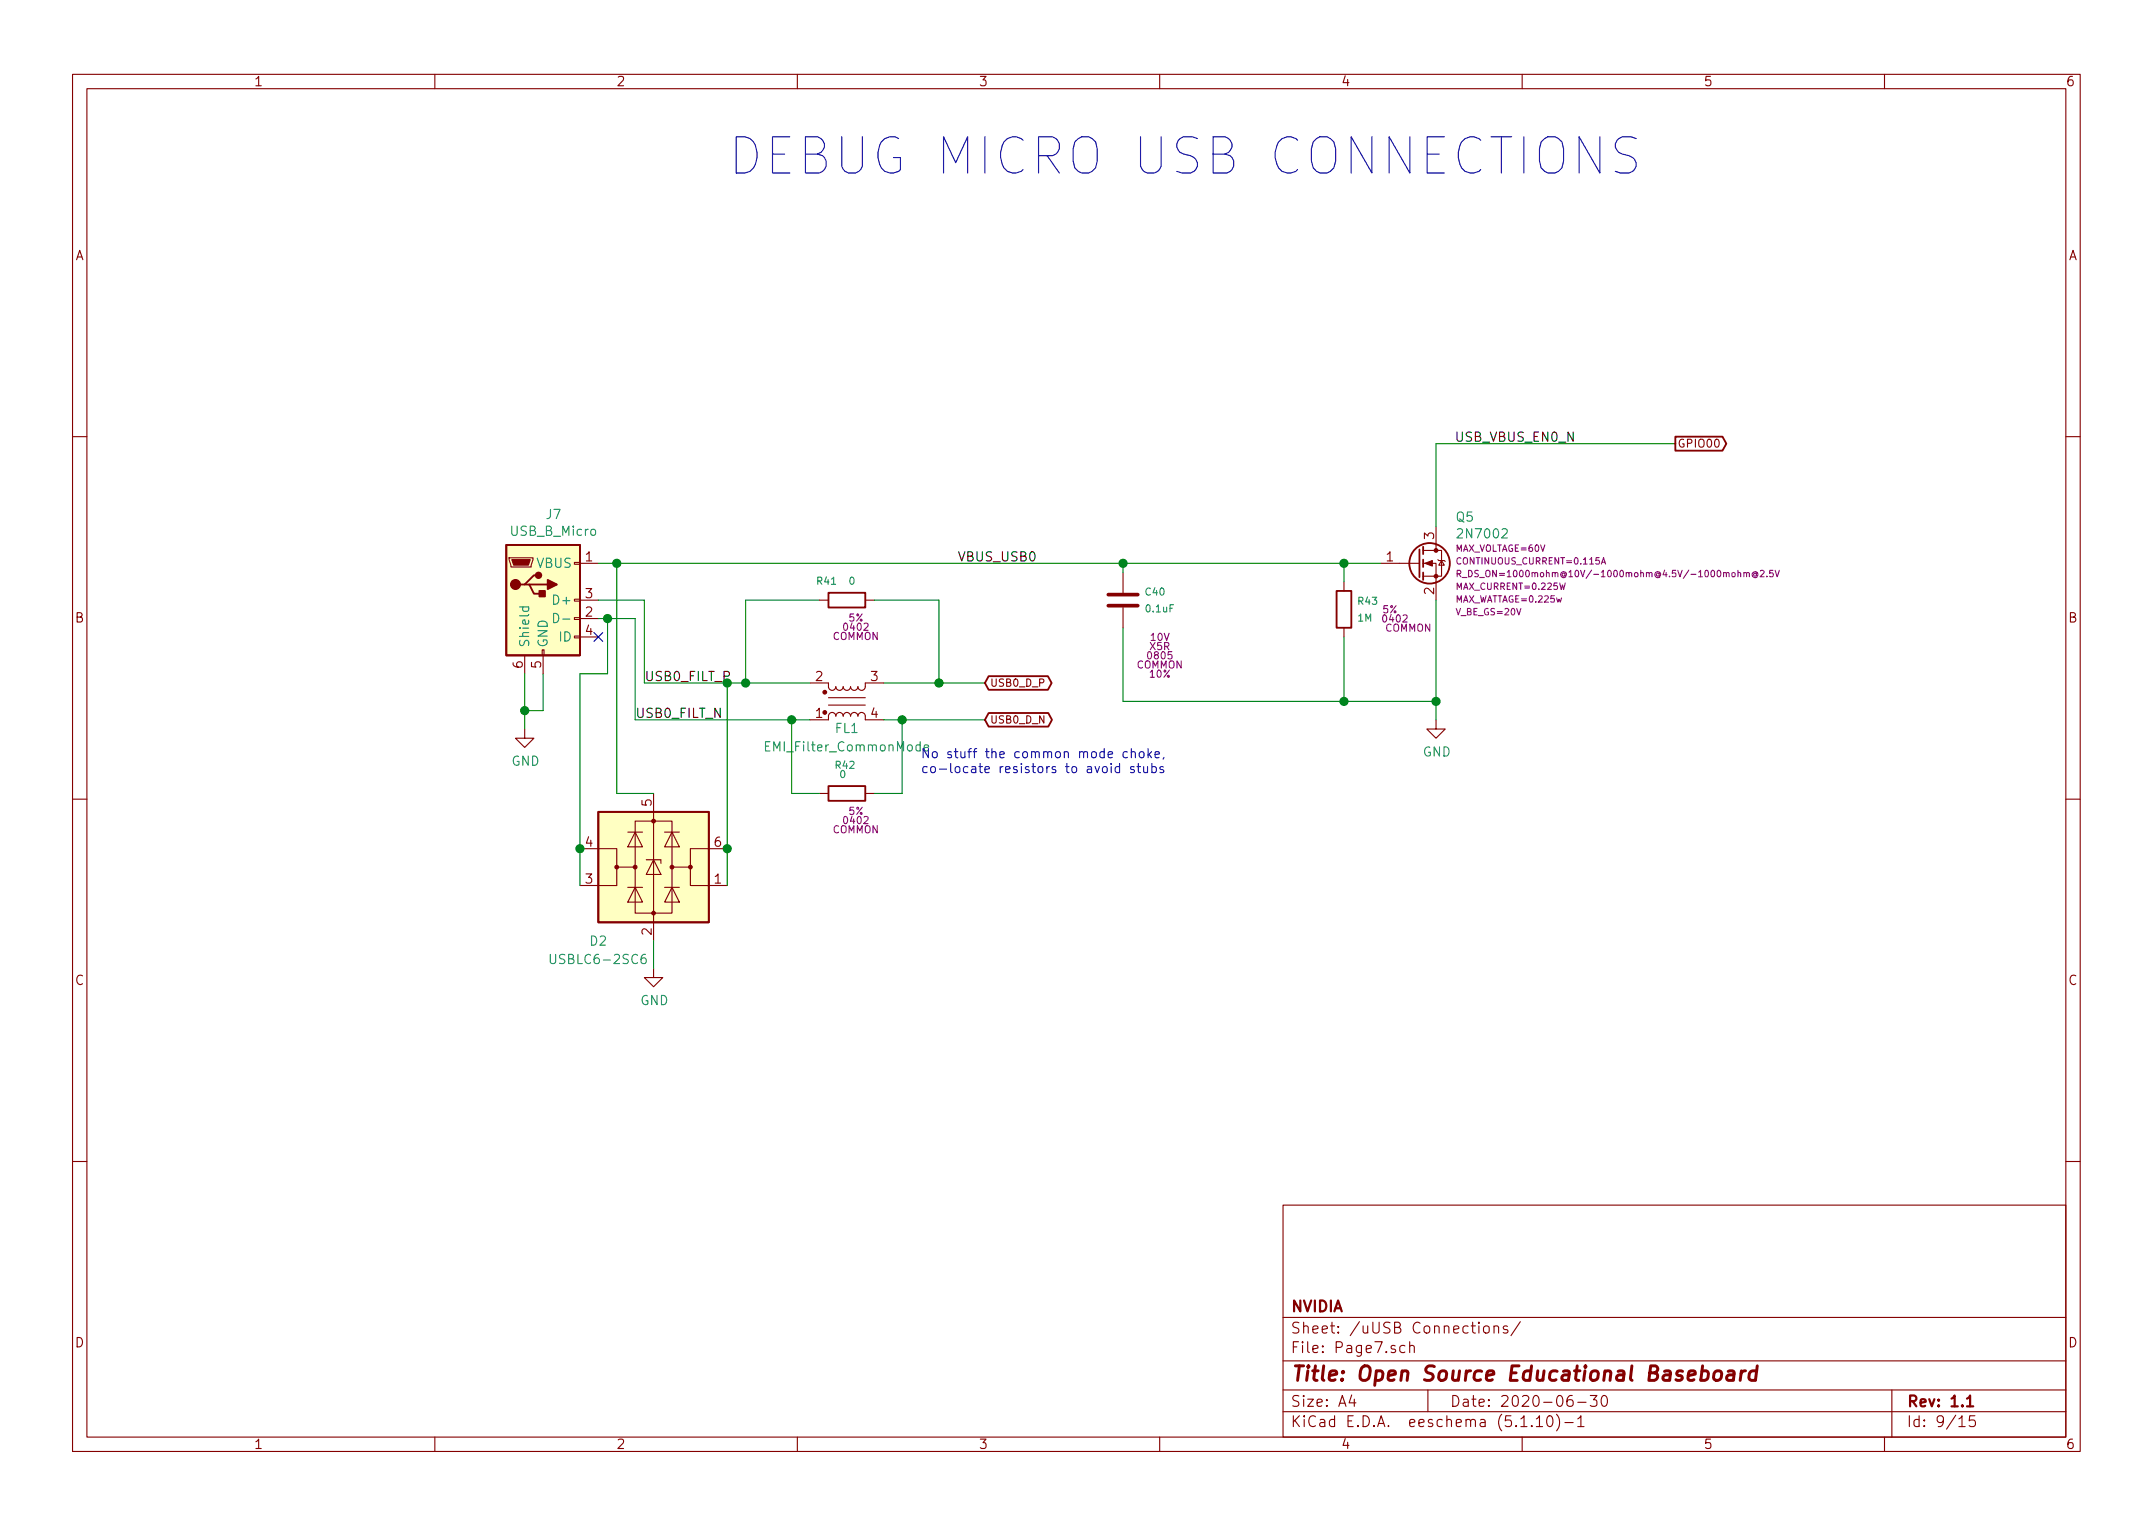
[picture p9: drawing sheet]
EESchema Schematic File Version 4
EELAYER 30 0
EELAYER END
$Descr A4 11693 8268
encoding utf-8
Sheet 9 15
Title "Open Source Educational Baseboard"
Date "2020-06-30"
Rev "1.1"
Comp "NVIDIA"
Comment1 ""
Comment2 ""
Comment3 ""
Comment4 ""
$EndDescr
Text Notes 3950 950  0    197  ~ 0
DEBUG MICRO USB CONNECTIONS
$Comp
L power:GND #PWR0114
U 1 1
P 2850 3950
AR Path="/5EE263E8/5EF539A2" Ref="#PWR0114"  Part="1" 
AR Path="/5EEEE470/5EF539A2" Ref="#PWR?"  Part="1" 
F 0 "#PWR0114" H 2850 3700 50  0001 C CNN
F 1 "GND" H 2855 3777 50  0000 C CNN
F 2 "" H 2850 3950 50  0001 C CNN
F 3 "" H 2850 3950 50  0001 C CNN
	1    2850 3950
	1    0    0    -1  
$EndComp
Text GLabel 5350 3900 2    40   BiDi ~ 0
USB0_D_N
Text GLabel 5350 3700 2    40   BiDi ~ 0
USB0_D_P
Text GLabel 9100 2400 2    43   Output ~ 0
GPIO00
$Comp
L power:GND #PWR0116
U 1 1
P 7800 3900
AR Path="/5EE263E8/5EF5B3F0" Ref="#PWR0116"  Part="1" 
AR Path="/5EEEE470/5EF5B3F0" Ref="#PWR?"  Part="1" 
F 0 "#PWR0116" H 7800 3650 50  0001 C CNN
F 1 "GND" H 7805 3727 50  0000 C CNN
F 2 "" H 7800 3900 50  0001 C CNN
F 3 "" H 7800 3900 50  0001 C CNN
	1    7800 3900
	1    0    0    -1  
$EndComp
Wire Wire Line
	7800 2850 7800 2400
Wire Wire Line
	7800 2400 9100 2400
Wire Wire Line
	7300 3800 7800 3800
Connection ~ 7800 3800
Wire Wire Line
	7800 3800 7800 3900
Wire Wire Line
	7300 3150 7300 3050
Wire Wire Line
	7300 3050 7500 3050
Wire Wire Line
	6100 3100 6100 3050
Wire Wire Line
	6100 3800 7300 3800
Connection ~ 7300 3800
Connection ~ 6100 3050
Connection ~ 7300 3050
NoConn ~ 3250 3450
Wire Wire Line
	2850 3650 2850 3850
Wire Wire Line
	2950 3650 2950 3850
Wire Wire Line
	2950 3850 2850 3850
Connection ~ 2850 3850
Wire Wire Line
	2850 3850 2850 3950
$Comp
L Connector:USB_B_Micro J7
U 1 1
P 2950 3250
AR Path="/5EE263E8/5EEC3F58" Ref="J7"  Part="1" 
AR Path="/5EEEE470/5EEC3F58" Ref="J?"  Part="1" 
F 0 "J7" H 3007 3717 50  0000 C CNN
F 1 "USB_B_Micro" H 3007 3626 50  0000 C CNN
F 2 "Connector_USB:USB_Micro-B_Amphenol_10103594-0001LF_Horizontal" H 3100 3200 50  0001 C CNN
F 3 "~" H 3100 3200 50  0001 C CNN
	1    2950 3250
	1    0    0    -1  
$EndComp
Wire Wire Line
	3250 3050 3350 3050
$Comp
L Device:R R?
U 1 1
P 7300 3300
AR Path="/5EF267A4/5F158F8B" Ref="R?"  Part="1" 
AR Path="/5EE263E8/5F158F8B" Ref="R43"  Part="1" 
F 0 "R43" H 7370 3346 39  0000 L CNN
F 1 "1M" H 7370 3255 39  0000 L CNN
F 2 "Resistor_SMD:R_0402_1005Metric" V 7230 3300 39  0001 C CNN
F 3 "~" H 7300 3300 39  0000 C CNN
F 4 "0402" H 7500 3250 39  0000 L CNN "Package"
F 5 "5%" H 7550 3300 39  0000 C CNN "Tolerance"
F 6 "COMMON" H 7650 3200 39  0000 C CNN "Part"
	1    7300 3300
	1    0    0    -1  
$EndComp
$Comp
L Device:C C?
U 1 1
P 6100 3250
AR Path="/5EF2B870/5F15AB27" Ref="C?"  Part="1" 
AR Path="/5EE263E8/5F15AB27" Ref="C40"  Part="1" 
F 0 "C40" H 6215 3296 39  0000 L CNN
F 1 "0.1uF" H 6215 3205 39  0000 L CNN
F 2 "Capacitor_SMD:C_0402_1005Metric" H 6138 3100 39  0001 C CNN
F 3 "~" H 6100 3250 39  0001 C CNN
F 4 "10V" H 6300 3050 39  0000 C CNN "Voltage Rating"
F 5 "X5R" H 6300 3000 39  0000 C CNN "Temp"
F 6 "0805" H 6300 2950 39  0000 C CNN "Package"
F 7 "COMMON" H 6300 2900 39  0000 C CNN "Part"
F 8 "10%" H 6300 2850 39  0000 C CNN "Tolerance"
	1    6100 3250
	1    0    0    -1  
$EndComp
Wire Wire Line
	6100 3400 6100 3800
Wire Wire Line
	7300 3450 7300 3800
Wire Wire Line
	7800 3250 7800 3800
Wire Wire Line
	3250 3250 3500 3250
Wire Wire Line
	3250 3350 3300 3350
Wire Wire Line
	4800 3700 5100 3700
Wire Wire Line
	4800 3900 4900 3900
Wire Wire Line
	4750 4300 4900 4300
$Comp
L Device:R R?
U 1 1
P 4600 4300
AR Path="/5EF267A4/5EF5F762" Ref="R?"  Part="1" 
AR Path="/5EE263E8/5EF5F762" Ref="R42"  Part="1" 
AR Path="/5EF6A45F/5EF5F762" Ref="R?"  Part="1" 
F 0 "R42" V 4750 4250 39  0000 L CNN
F 1 "0" V 4700 4300 39  0000 L CNN
F 2 "Resistor_SMD:R_0402_1005Metric" V 4530 4300 39  0001 C CNN
F 3 "~" H 4600 4300 39  0000 C CNN
F 4 "0402" V 4450 4250 39  0000 C CNN "Package"
F 5 "5%" V 4500 4250 39  0000 C CNN "Tolerance"
F 6 "COMMON" V 4400 4250 39  0000 C CNN "Part"
	1    4600 4300
	0    -1   -1   0   
$EndComp
$Comp
L Device:R R?
U 1 1
P 4600 3250
AR Path="/5EF267A4/5EF5FF2F" Ref="R?"  Part="1" 
AR Path="/5EE263E8/5EF5FF2F" Ref="R41"  Part="1" 
AR Path="/5EF6A45F/5EF5FF2F" Ref="R?"  Part="1" 
F 0 "R41" V 4700 3300 39  0000 L CNN
F 1 "0" V 4700 3200 39  0000 L CNN
F 2 "Resistor_SMD:R_0402_1005Metric" V 4530 3250 39  0001 C CNN
F 3 "~" H 4600 3250 39  0000 C CNN
F 4 "0402" V 4450 3200 39  0000 C CNN "Package"
F 5 "5%" V 4500 3200 39  0000 C CNN "Tolerance"
F 6 "COMMON" V 4400 3200 39  0000 C CNN "Part"
	1    4600 3250
	0    -1   -1   0   
$EndComp
Wire Wire Line
	4450 4300 4300 4300
Wire Wire Line
	4300 4300 4300 3900
Connection ~ 4300 3900
Wire Wire Line
	4300 3900 4400 3900
Wire Wire Line
	4900 4300 4900 3900
Connection ~ 4900 3900
Wire Wire Line
	4900 3900 5350 3900
Wire Wire Line
	4450 3250 4050 3250
Wire Wire Line
	4050 3250 4050 3700
Connection ~ 4050 3700
Wire Wire Line
	4050 3700 4400 3700
Wire Wire Line
	4750 3250 5100 3250
Wire Wire Line
	5100 3250 5100 3700
Connection ~ 5100 3700
Wire Wire Line
	5100 3700 5350 3700
Text Notes 5000 4200 0    50   ~ 0
No stuff the common mode choke, \nco-locate resistors to avoid stubs
Text Label 7900 2400 0    50   ~ 0
USB_VBUS_EN0_N
Wire Wire Line
	3450 3350 3450 3900
Wire Wire Line
	3500 3250 3500 3700
Wire Wire Line
	3450 3900 4300 3900
Wire Wire Line
	3500 3700 3950 3700
$Comp
L CustomSymbols:EMI_Filter_LL FL1
U 1 1
P 4600 3800
F 0 "FL1" H 4600 3950 50  0000 C CNN
F 1 "EMI_Filter_CommonMode" H 4600 4050 50  0000 C CNN
F 2 "Custom Footprints:FIL_ACM2012-201-2P-T001" H 4600 3840 50  0001 C CNN
F 3 "~" H 4600 3840 50  0001 C CNN
	1    4600 3800
	1    0    0    1   
$EndComp
Text Label 3500 3700 0    50   ~ 0
USB0_FILT_P
Text Label 3450 3900 0    50   ~ 0
USB0_FILT_N
Text Label 5200 3050 0    50   ~ 0
VBUS_USB0
Wire Wire Line
	6100 3050 7300 3050
$Comp
L Transistor_FET:2N7002 Q?
U 1 1
P 7700 3050
AR Path="/5EF6A45F/60D891F2" Ref="Q?"  Part="1" 
AR Path="/5EE263E8/60D891F2" Ref="Q5"  Part="1" 
F 0 "Q5" H 7904 3303 50  0000 L CNN
F 1 "2N7002" H 7904 3212 50  0000 L CNN
F 2 "Package_TO_SOT_SMD:SOT-23" H 7900 2975 50  0001 L CIN
F 3 "https://www.fairchildsemi.com/datasheets/2N/2N7002.pdf" H 7700 3050 50  0001 L CNN
F 4 "MAX_VOLTAGE=60V" H 7904 3132 35  0000 L CNN "MAX_VOLTAGE"
F 5 "CONTINUOUS_CURRENT=0.115A" H 7904 3063 35  0000 L CNN "CONTINUOUS_CURRENT"
F 6 "R_DS_ON=1000mohm@10V/-1000mohm@4.5V/-1000mohm@2.5V" H 7904 2994 35  0000 L CNN "R_DS_ON"
F 7 "MAX_CURRENT=0.225W" H 7904 2925 35  0000 L CNN "MAX_CURRENT"
F 8 "MAX_WATTAGE=0.225w" H 7904 2856 35  0000 L CNN "MAX_WATTAGE"
F 9 "V_BE_GS=20V" H 7904 2787 35  0000 L CNN "V_BE_GS"
	1    7700 3050
	1    0    0    -1  
$EndComp
Wire Wire Line
	3550 5100 3550 5250
$Comp
L power:GND #PWR?
U 1 1
P 3550 5250
AR Path="/5EF267A4/61206928" Ref="#PWR?"  Part="1" 
AR Path="/5EE263E8/61206928" Ref="#PWR0195"  Part="1" 
F 0 "#PWR0195" H 3550 5000 50  0001 C CNN
F 1 "GND" H 3555 5077 50  0000 C CNN
F 2 "" H 3550 5250 50  0001 C CNN
F 3 "" H 3550 5250 50  0001 C CNN
	1    3550 5250
	1    0    0    -1  
$EndComp
$Comp
L Power_Protection:USBLC6-2SC6 U?
U 1 1
P 3550 4700
AR Path="/5EF267A4/6120692E" Ref="U?"  Part="1" 
AR Path="/5EE263E8/6120692E" Ref="D2"  Part="1" 
F 0 "D2" H 3850 4300 50  0000 C CNN
F 1 "USBLC6-2SC6" H 3850 4200 50  0000 C CNN
F 2 "Package_TO_SOT_SMD:SOT-23-6" H 3550 4200 50  0001 C CNN
F 3 "https://www.st.com/resource/en/datasheet/usblc6-2.pdf" H 3750 5050 50  0001 C CNN
	1    3550 4700
	-1   0    0    -1  
$EndComp
Connection ~ 3350 3050
Wire Wire Line
	3350 3050 6100 3050
Wire Wire Line
	3350 4300 3550 4300
Wire Wire Line
	3350 3050 3350 4300
Wire Wire Line
	3150 4600 3150 4800
Wire Wire Line
	3150 4600 3150 3650
Wire Wire Line
	3150 3650 3300 3650
Wire Wire Line
	3300 3650 3300 3350
Connection ~ 3150 4600
Connection ~ 3300 3350
Wire Wire Line
	3300 3350 3450 3350
Wire Wire Line
	3950 4600 3950 4800
Wire Wire Line
	3950 4600 3950 3700
Connection ~ 3950 4600
Connection ~ 3950 3700
Wire Wire Line
	3950 3700 4050 3700
$EndSCHEMATC
